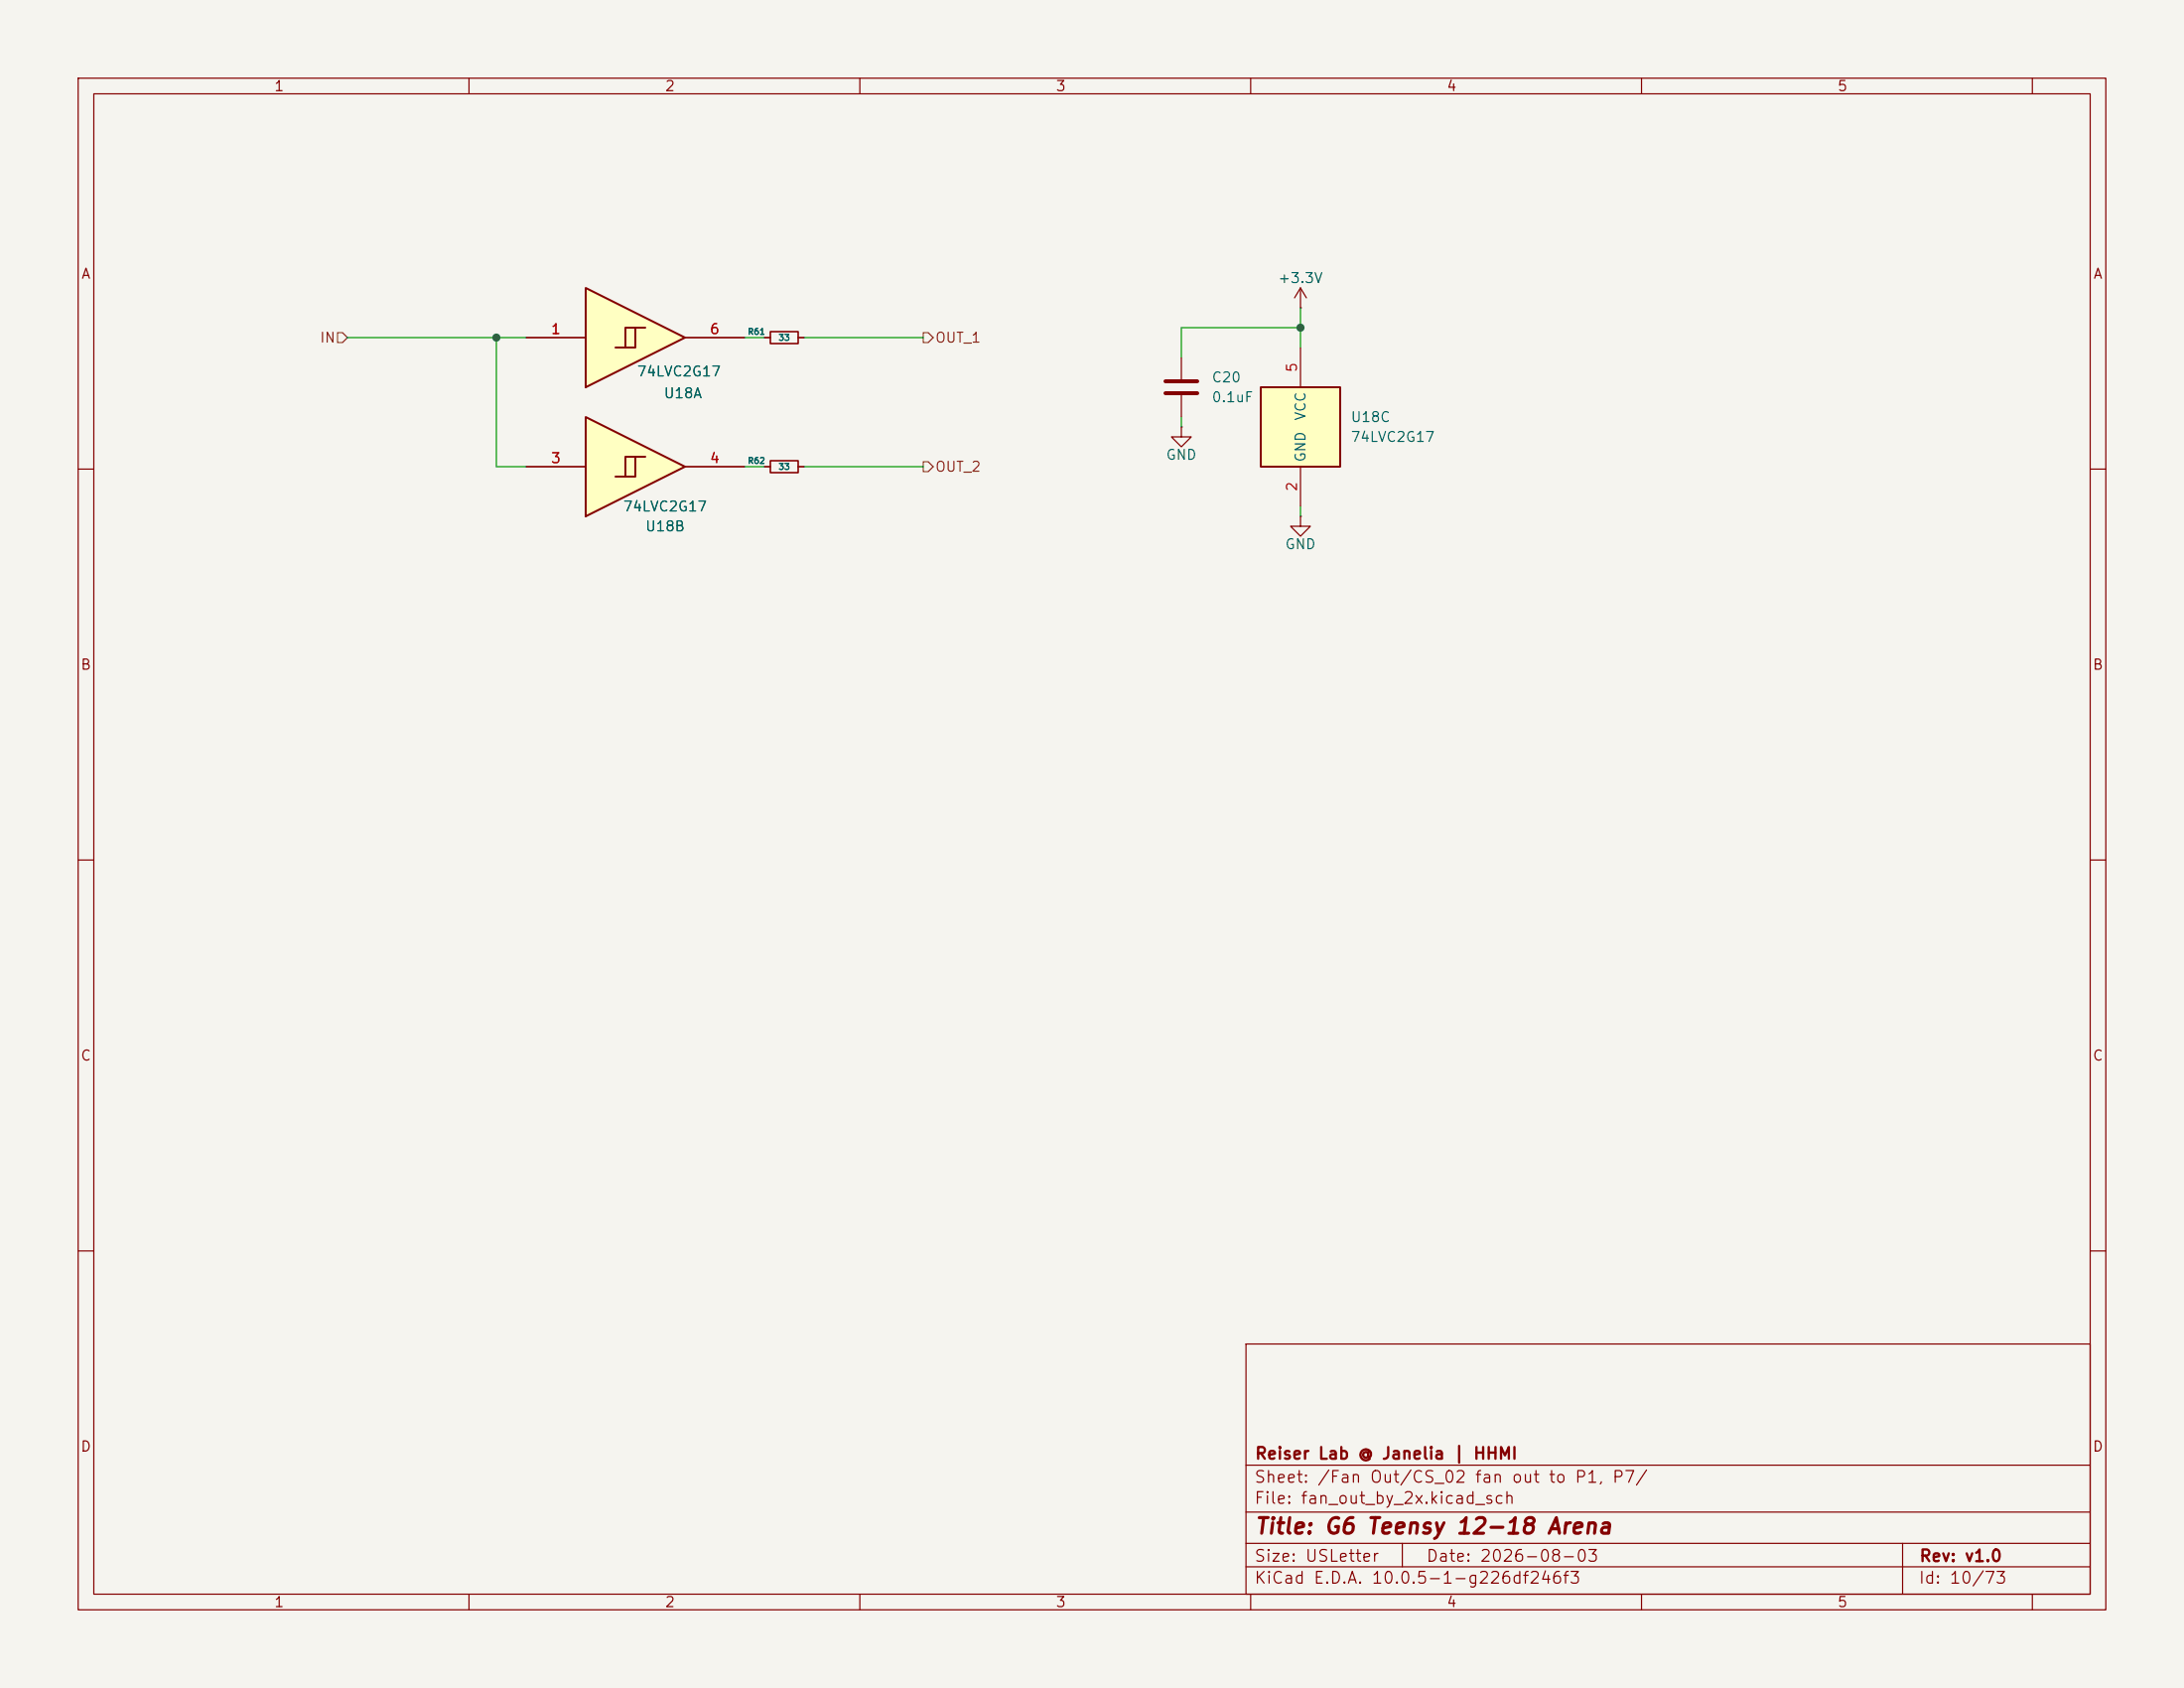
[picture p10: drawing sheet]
<svg xmlns="http://www.w3.org/2000/svg" width="279mm" height="216mm" viewBox="0 0 279 216" stroke-linecap="round" stroke-linejoin="round" font-family="sans-serif">
<path d="M0 0h279.4v215.9h-279.4z" fill="#f5f4ef" stroke="#f5f4ef" stroke-width=".13"/>
<g fill="none" stroke="#840000" stroke-width=".15">
<path d="M10 10h259.4v195.9h-259.4zM12 12h255.4v191.9h-255.4zM60 10v2M110 10v2M160 10v2M210 10v2M260 10v2M151.1 54.6v1.3h1.3l-1.3 1.3-1.2-1.3h1.2M151.1 54.6h.1M151.1 45.7v2.8M151.1 50.5v2.8M10 60h2"/>
<path d="M267.4 60h2M10 110h2M267.4 110h2M10 160h2M159.4 171.9h108v32h-108zM267.4 160h2M159.4 197.4h108M159.4 193.4h108M159.4 187.4h108M179.4 197.4v3M243.4 197.4v6.5M60 203.9v2"/>
<path d="M110 203.9v2M159.4 200.4h108M160 203.9v2M210 203.9v2M260 203.9v2"/>
</g>
<path d="M149.1 48.8h4.1M149.1 50.3h4.1" fill="none" stroke="#840000" stroke-width=".51"/>
<g fill="#ffffc2">
<path d="M74.9 36.8l12.7 6.4-12.7 6.3z"/>
<path d="M80 41.9h2.5l-3.8 2.6h1.3z"/>
<path d="M81.3 41.9v2.6h-1.3z"/>
</g>
<path d="M74.9 36.8l12.7 6.4-12.7 6.3zM81.3 41.9v2.6h-1.3M82.5 41.9h-2.5v2.6h-1.3" fill="none" stroke="#840000" stroke-width=".25"/>
<path d="M67.3 43.2h7.6M87.6 43.2h7.6" fill="none" stroke="#840000" stroke-width=".15"/>
<g fill="#ffffc2">
<path d="M74.9 53.3l12.7 6.4-12.7 6.3z"/>
<path d="M80 58.4h2.5l-3.8 2.6h1.3z"/>
<path d="M81.3 58.4v2.6h-1.3z"/>
</g>
<path d="M74.9 53.3l12.7 6.4-12.7 6.3zM81.3 58.4v2.6h-1.3M82.5 58.4h-2.5v2.6h-1.3" fill="none" stroke="#840000" stroke-width=".25"/>
<path d="M67.3 59.7h7.6M87.6 59.7h7.6M166.4 66v1.3h1.2l-1.2 1.3-1.3-1.3h1.3M166.4 66h.1" fill="none" stroke="#840000" stroke-width=".15"/>
<path d="M161.3 49.5h10.1v10.2h-10.1z" fill="#ffffc2"/>
<path d="M161.3 49.5h10.1v10.2h-10.1z" fill="none" stroke="#840000" stroke-width=".25"/>
<g fill="none" stroke="#840000" stroke-width=".15">
<path d="M166.4 39.4h.1M166.4 36.8v2.6M166.4 36.8l-.8 1.3M166.4 36.8l.7 1.3M67.3 59.7h7.6M67.3 43.2h7.6M87.6 59.7h7.6M87.6 43.2h7.6M97.8 59.7h.8M97.8 43.2h.8M102.1 59.7h.8M102.1 43.2h.8"/>
<path d="M166.4 44.5v5M166.4 59.7v5.1"/>
</g>
<path d="M98.6 58.9h3.5v1.6h-3.5zM98.6 42.4h3.5v1.5h-3.5z" fill="none" stroke="#840000" stroke-width=".2"/>
<path d="M43.2 42.5h.6l.6 .7-.6 .6h-.6zM118.1 42.5h.6l.7 .7-.7 .6h-.6zM118.1 59.1h.6l.7 .6-.7 .6h-.6z" fill="none" stroke="#725600" stroke-width=".15"/>
<path d="M166.4 39.4v5.1M44.4 43.2h22.9M63.5 43.2v16.5h3.8M95.2 43.2h2.6M95.2 59.7h2.6M102.9 43.2h15.2M102.9 59.7h15.2M151.1 53.3v1.3M166.4 41.9h-15.3v3.8M166.4 64.8v1.2" fill="none" stroke="#009600" stroke-width=".15"/>
<g fill="#009600" stroke="#009600" stroke-width=".13">
<circle cx="166.4" cy="41.9" r=".46"/>
<circle cx="63.5" cy="43.2" r=".46"/>
</g>
<text font-size="2" fill="#840000" x="160.4" y="196.7">Title: G6 Teensy 12-18 Arena</text>
<g font-size="1.5" fill="#840000">
<text x="160.4" y="190">Sheet: /Fan Out/CS_02 fan out to P1, P7/</text>
<text x="160.4" y="187">Reiser Lab @ Janelia | HHMI</text>
<text x="160.4" y="192.7">File: fan_out_by_2x.kicad_sch</text>
<text x="160.4" y="202.9">KiCad E.D.A. 10.0.5-1-g226df246f3</text>
<text x="160.4" y="200.1">Size: USLetter</text>
<text x="182.4" y="200.1">Date: 2026-08-03</text>
<text x="245.4" y="202.9">Id: 10/73</text>
<text x="245.4" y="200.1">Rev: v1.0</text>
</g>
<g font-size="1.3" fill="#840000">
<text x="35" y="12">1</text>
<text x="85" y="12">2</text>
<text x="135" y="12">3</text>
<text x="185" y="12">4</text>
<text x="235" y="12">5</text>
<text x="10.3" y="36">A</text>
<text x="267.7" y="36">A</text>
<text x="10.2" y="86">B</text>
<text x="267.6" y="86">B</text>
<text x="10.2" y="136">C</text>
<text x="267.6" y="136">C</text>
<text x="10.2" y="186">D</text>
<text x="267.6" y="186">D</text>
<text x="35" y="205.9">1</text>
<text x="85" y="205.9">2</text>
<text x="135" y="205.9">3</text>
<text x="185" y="205.9">4</text>
<text x="235" y="205.9">5</text>
</g>
<g font-size="1.3" fill="#006464">
<text x="163.4" y="36.5">+3.3V</text>
<text x="81.4" y="48.5">74LVC2G17</text>
<text x="84.8" y="51.3">U18A</text>
<text x="154.9" y="49.2">C20</text>
<text x="154.9" y="51.8">0.1uF</text>
<text x="167.3" y="53.9" transform="rotate(-90 167.3 53.9)">VCC</text>
<text x="149.1" y="59.1">GND</text>
<text x="167.3" y="59.2" transform="rotate(-90 167.3 59.2)">GND</text>
<text x="172.7" y="54.3">U18C</text>
<text x="172.7" y="56.8">74LVC2G17</text>
<text x="79.6" y="65.7">74LVC2G17</text>
<text x="82.5" y="68.3">U18B</text>
<text x="164.3" y="70.6">GND</text>
</g>
<g font-size="1.3" fill="#725600">
<text x="40.8" y="44.1">IN</text>
<text x="119.5" y="44.1">OUT_1</text>
<text x="119.5" y="60.7">OUT_2</text>
</g>
<g font-size="1.3" fill="#a90000">
<text x="70.4" y="43">1</text>
<text x="90.7" y="43">6</text>
<text x="166.2" y="47.7" transform="rotate(-90 166.2 47.7)">5</text>
<text x="70.4" y="59.6">3</text>
<text x="90.7" y="59.6">4</text>
<text x="166.2" y="63" transform="rotate(-90 166.2 63)">2</text>
</g>
<g font-size=".8" fill="#006464">
<text x="95.6" y="43">R61</text>
<text x="99.5" y="43.8">33</text>
<text x="95.6" y="59.5">R62</text>
<text x="99.5" y="60.3">33</text>
</g>
</svg>
